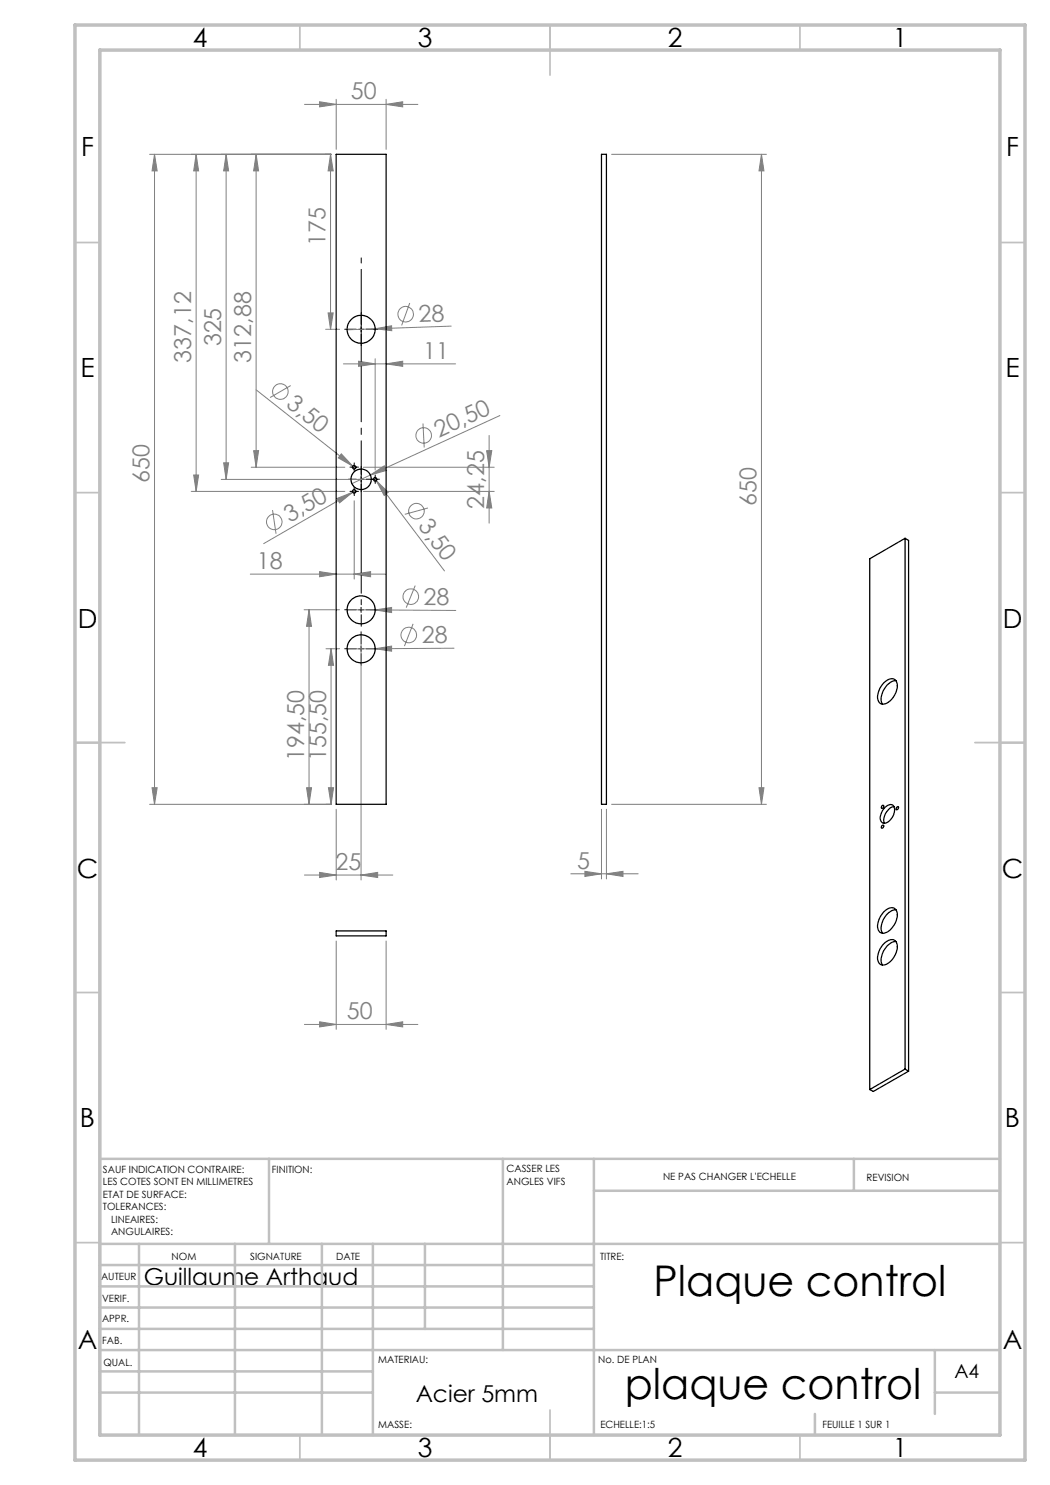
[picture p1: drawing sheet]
<svg xmlns="http://www.w3.org/2000/svg" width="210mm" height="297mm" viewBox="0 0 210 297" stroke-linecap="round" stroke-linejoin="round" font-family="sans-serif">
<g fill="none" stroke="#808080" stroke-width=".2">
<path d="M67.2 19.9v10M77.2 19.9v10M29.9 30.9h36.3M30.9 30.9l.5 3.3h-1zM30.9 30.9v130M39.2 30.9l.5 3.3h-1zM39.2 30.9v67.4M45.2 30.9l.5 3.3h-1zM45.2 30.9v65M51.2 30.9l.5 3.3h-1zM51.2 30.9v62.5M60.9 20.9h22.7"/>
<path d="M63.9 20.4l3.3 .5-3.3 .5zM66.1 30.9v35M66.1 30.9l.5 3.3h-1zM77.2 20.9l3.3-.5v1zM122.3 30.9h31M152.3 30.9v130M152.3 30.9l.5 3.3h-1zM51.2 78l19.4 15.2M58.1 77.1l-4.1 2.4M65.1 65.9h2.8M65.6 62.6h1l-.5 3.3zM68.7 72.8h22.4"/>
<path d="M71.7 72.2l3.3 .6-3.3 .5zM75 65.8l3.3-.6 .1 .9zM75 71.8v22.2M75 65.8l-5.6 .2M77.2 72.8l3.3-.6v1.1zM82 60.6l-1.7 4.5M90.2 65.2l-15.2 .6M38.2 98.3h30.8M38.7 95h1l-.5 3.3zM44.2 95.9h29M44.7 92.6h1l-.5 3.3zM50.2 93.4h18.8"/>
<path d="M50.7 90.1h1l-.5 3.3zM67.4 99.7l3.1-1.2-2.6 2.1zM68.3 90.8l2.3 2.4-2.9-1.6zM70.5 98.5l-17.8 10.2M70.6 93.2l.5 .5M71.1 98.1l-.6 .4M72.7 98.3h26.1M72.7 93.4h26.1M74.1 95l2.8-1.8 .4 .9zM74.1 95l-3.7 1.7M74.8 95.6l.4 .5M75.2 96.1l2.4 2.4-.8 .6z"/>
<path d="M75.2 96.1l13.7 18.1M84.6 84.7l.2 4.8M97.3 90.1h1.1l-.6 3.3zM97.8 98.3l.6 3.3h-1.1zM97.8 87.1v17.5M100 83.1l-25.9 11.9M50.1 114.8h27.1M54.5 102l.7 4.7M63.9 114.3l3.3 .5-3.3 .6zM70.8 100.2v15.6M70.8 114.8l3.3-.5v1.1zM83 117.1l-1.8 4.4"/>
<path d="M85.6 101.6l-4.6 1.3M60.8 122h7.1M61.8 122l.5 3.3h-1zM61.8 122v38.9M65.2 129.7h2.7M66.2 129.7l.5 3.4h-1zM66.2 129.7v31.2M69.4 122h5.6M72.2 126.3v49.7M75 129.7l3.3-.5v1zM75 122l3.3-.5v1zM75 122l16.2 .1"/>
<path d="M82.6 124.8l-1.7 4.4M90.8 129.6l-21.4 .2M30.4 157.5h1l-.5 3.4zM61.3 157.5h1l-.5 3.4zM65.7 157.5h1l-.5 3.4zM151.8 157.5h1l-.5 3.4zM29.9 160.9h36.3M60.9 175h17.7M63.9 174.5l3.3 .5-3.3 .5zM67.2 161.9v14.1M72.2 175l3.3-.5v1zM114.2 174.8h13.4"/>
<path d="M117 174.3l3.3 .5-3.3 .5zM120.3 161.9v13.9M121.3 174.8l3.3-.5v1zM121.3 161.9v13.9M122.3 160.9h31M67.2 188.2v17.7M77.2 188.2v17.7M60.9 204.9h22.7M63.9 204.4l3.3 .5-3.3 .5zM77.2 204.9l3.3-.5v1z"/>
<circle cx="56.1" cy="78.3" r="1.56"/>
<circle cx="81.1" cy="62.8" r="1.56"/>
<circle cx="84.7" cy="87.1" r="1.55"/>
<circle cx="54.9" cy="104.4" r="1.55"/>
<circle cx="82.2" cy="119.3" r="1.56"/>
<circle cx="83.3" cy="102.2" r="1.55"/>
<circle cx="81.8" cy="127" r="1.56"/>
</g>
<g fill="none" stroke="#000" stroke-width=".2" stroke-dasharray="30.5 1.3 1.3 1.3">
<path d="M71.2 65.8h-2.3M72.2 64.8v-2.3M72.2 66.8v2.3M73.2 65.8h2.3M70.3 93.4h-.3M70.3 98.3h-.3M70.8 92.9v-.3M70.8 93.9v.4M70.8 97.8v-.4M70.8 98.8v.3M71.2 95.8h-1.5M71.3 93.4h.4"/>
<path d="M71.3 98.3h.4M72.2 94.8v-1.5M72.2 96.8v1.6M73.2 95.8h1.6M74.5 95.8h-.3M75 95.3v-.3M75 96.3v.4M75.5 95.8h.4M71.2 129.7h-2.3M71.2 121.9h-2.3M72.2 128.7v-2.3M72.2 130.7v2.3"/>
<path d="M72.2 122.9v2.3M73.2 129.7h2.3M73.2 121.9h2.3"/>
</g>
<path d="M72.2 120.9v-69.3" fill="none" stroke="#000" stroke-width=".2" stroke-dasharray="30.5 1.3 1.3 1.3" stroke-dashoffset="-2.3"/>
<g fill="none" stroke="#000" stroke-width=".2">
<path d="M71.7 65.9h1M72.2 65.4v1M70.3 93.4h1M70.3 98.3h1M70.8 93v.9M70.8 97.8v1M71.7 95.9h1M72.2 95.4v1M74.5 95.9h1M75 95.4v1M71.7 129.7h1M71.7 122h1"/>
<path d="M72.2 121.5v1M72.2 129.3v1"/>
</g>
<g fill="none" stroke="#c0c0c0" stroke-width=".35">
<path d="M60 5v5M110 5v10M160 5v5M15 48.5h5M200 48.5h5M15 98.5h5M200 98.5h5M15 148.5h10M195 148.5h10M15 198.5h5M200 198.5h5M15 248.5h5"/>
<path d="M200 248.5h5M60 287v5M110 282v10M160 287v5"/>
</g>
<g fill="none" stroke="#c0c0c0" stroke-width=".5">
<path d="M53.8 231.8v17M100.6 231.8v38.2M118.8 231.8v55.2M118.8 238.2h81.2M170.8 231.8v6.4M200 231.8h-180v55.2M20 248.8h180M20 257.3h98.8M20 253h98.8M27.8 248.8v38.2M47 248.8v38.2M64.4 248.8v38.2"/>
<path d="M74.6 248.8v38.2M85 248.8v17M20 265.8h98.8M20 261.5h98.8M20 278.5h54.6M20 274.3h54.6M20 270h180M187 278.5h13M187 270v12.8M163 282.8v4.2"/>
</g>
<path d="M15 5h190v287h-190zM20 10h180v277h-180z" fill="none" stroke="#c0c0c0" stroke-width=".7"/>
<g fill="#808080">
<path d="M68.3 90.8l2.3 2.4-2.9-1.6z"/>
<path d="M75 129.7l3.3-.5v1z"/>
<path d="M75 65.8l3.3-.6 .1 .9z"/>
<path d="M74.1 95l2.8-1.8 .4 .9z"/>
<path d="M67.4 99.7l3.1-1.2-2.6 2.1z"/>
<path d="M75.2 96.1l2.4 2.4-.8 .6z"/>
<path d="M75 122l3.3-.5v1z"/>
<path d="M63.9 20.4l3.3 .5-3.3 .5zM77.2 20.9l3.3-.5v1zM63.9 204.4l3.3 .5-3.3 .5zM77.2 204.9l3.3-.5v1z"/>
<path d="M63.9 114.3l3.3 .5-3.3 .6zM70.8 114.8l3.3-.5v1.1zM63.9 174.5l3.3 .5-3.3 .5zM72.2 175l3.3-.5v1z"/>
<path d="M77.2 72.8l3.3-.6v1.1zM71.7 72.2l3.3 .6-3.3 .5z"/>
<path d="M65.7 157.5h1l-.5 3.4zM66.2 129.7l.5 3.4h-1zM61.3 157.5h1l-.5 3.4zM61.8 122l.5 3.3h-1zM97.8 98.3l.6 3.3h-1.1zM97.3 90.1h1.1l-.6 3.3zM38.7 95h1l-.5 3.3zM39.2 30.9l.5 3.3h-1z"/>
<path d="M30.9 30.9l.5 3.3h-1zM30.4 157.5h1l-.5 3.4zM66.1 30.9l.5 3.3h-1zM65.6 62.6h1l-.5 3.3zM51.2 30.9l.5 3.3h-1zM50.7 90.1h1l-.5 3.3zM45.2 30.9l.5 3.3h-1zM44.7 92.6h1l-.5 3.3zM152.3 30.9l.5 3.3h-1zM151.8 157.5h1l-.5 3.4z"/>
<path d="M117 174.3l3.3 .5-3.3 .5zM121.3 174.8l3.3-.5v1z"/>
</g>
<g fill="none" stroke="#000" stroke-width=".25">
<path d="M67.2 30.9h10v130h-10zM120.3 30.9h1v130h-1zM181 107.7v106.1M181 107.7l.7 .4v106.1M181 107.7l-7 4.1v106.1M176.8 136.6a1.61 1.61 0 0 1 2.4-.4 3.8 3.8 0 0 1-2.4 4.6 1.24 1.24 0 0 1-1.3-1.6l.5-1.6zM179.2 136.1a3.6 3.6 0 0 0-3 3.6l.3 1.1M176.4 161.1h.1a.29 .29 0 0 1 .2 .4 .29 .29 0 0 1-.4 .1zM176.4 165.1l.2-.1a.33 .33 0 0 1 .1 .4 .33 .33 0 0 1-.4 .2zM177 161.5a1.02 1.02 0 0 1 1.8-.1 2.7 2.7 0 0 1-2 3.2 1.22 1.22 0 0 1-.6-1.8l.3-.7zM178.8 161.3a2.76 2.76 0 0 0-1.9 3.3M179.4 161.4l.2-.1a.33 .33 0 0 1 0 .4 .33 .33 0 0 1-.4 .2z"/>
<path d="M67.2 186.2h10v1h-10zM176.8 188.7a1.61 1.61 0 0 1 2.4-.3 3.8 3.8 0 0 1-2.4 4.6 1.32 1.32 0 0 1-1.2-2l.4-1.2zM176.8 182.3a1.57 1.57 0 0 1 2.4-.3 3.8 3.8 0 0 1-2.4 4.7 1.36 1.36 0 0 1-1.2-2.1l.4-1.2zM179.2 188.3a3.6 3.6 0 0 0-3 3.5l.3 1.2M179.2 182a3.7 3.7 0 0 0-2.9 4.2l.2 .5M181 213.8l.7 .4M181 213.8l-7 4.1M181.7 214.2l-7 4.1-.7-.4"/>
<circle cx="72.2" cy="65.9" r="2.8"/>
<circle cx="70.8" cy="98.3" r=".35"/>
<circle cx="70.8" cy="93.4" r=".35"/>
<circle cx="72.2" cy="95.9" r="2.05"/>
<circle cx="75" cy="95.9" r=".36"/>
<circle cx="72.2" cy="129.8" r="2.79"/>
<circle cx="72.2" cy="122" r="2.79"/>
</g>
<g font-size="8.5">
<text x="130.7" y="259.3">Plaque control</text>
<text x="125" y="279.7">plaque control</text>
</g>
<g font-size="5.3">
<text x="38.5" y="9.5">4</text>
<text x="83.5" y="9.5">3</text>
<text x="133.6" y="9.5">2</text>
<text x="178.6" y="9.5">1</text>
<text x="16.2" y="31.3">F</text>
<text x="201.2" y="31.3">F</text>
<text x="16.1" y="75.5">E</text>
<text x="201.1" y="75.5">E</text>
<text x="15.5" y="125.5">D</text>
<text x="200.5" y="125.5">D</text>
<text x="15.4" y="175.5">C</text>
<text x="200.4" y="175.5">C</text>
<text x="16" y="225.5">B</text>
<text x="201" y="225.5">B</text>
<text x="15.5" y="269.8">A</text>
<text x="200.5" y="269.8">A</text>
<text x="38.5" y="291.5">4</text>
<text x="83.5" y="291.5">3</text>
<text x="133.6" y="291.5">2</text>
<text x="178.6" y="291.5">1</text>
</g>
<g font-size="4.7" fill="#808080">
<text x="70.2" y="19.8">50</text>
<text x="65.1" y="49.2" transform="rotate(-90 65.1 49.2)">175</text>
<text x="83.8" y="64.4" transform="rotate(-2 83.8 64.4)">28</text>
<text x="44.2" y="69.3" transform="rotate(-90 44.2 69.3)">325</text>
<text x="84.7" y="71.7">11</text>
<text x="38.2" y="72.5" transform="rotate(-90 38.2 72.5)">337,12</text>
<text x="50.2" y="72.5" transform="rotate(-90 50.2 72.5)">312,88</text>
<text x="57" y="81.2" transform="rotate(38 57 81.2)">3,50</text>
<text x="87.8" y="87.6" transform="rotate(-25 87.8 87.6)">20,50</text>
<text x="29.9" y="96.6" transform="rotate(-90 29.9 96.6)">650</text>
<text x="96.8" y="101.7" transform="rotate(-90 96.8 101.7)">24,25</text>
<text x="151.3" y="101.1" transform="rotate(-90 151.3 101.1)">650</text>
<text x="58" y="104.6" transform="rotate(-30 58 104.6)">3,50</text>
<text x="83.5" y="105.3" transform="rotate(53 83.5 105.3)">3,50</text>
<text x="51.4" y="113.8">18</text>
<text x="84.7" y="121">28</text>
<text x="84.4" y="128.7">28</text>
<text x="60.8" y="152.2" transform="rotate(-90 60.8 152.2)">194,50</text>
<text x="65.2" y="152.2" transform="rotate(-90 65.2 152.2)">155,50</text>
<text x="67.1" y="174">25</text>
<text x="115.5" y="173.7">5</text>
<text x="69.4" y="203.8">50</text>
</g>
<g font-size="4.7">
<text x="28.8" y="256.9">Guillaume Arthaud</text>
<text x="83.1" y="280.3">Acier 5mm</text>
</g>
<text font-size="3.9" x="190.9" y="275.5">A4</text>
<g font-size="2">
<text x="20.6" y="234.6">SAUF INDICATION CONTRAIRE:</text>
<text x="20.6" y="237.1">LES COTES SONT EN MILLIMETRES</text>
<text x="20.6" y="239.6">ETAT DE SURFACE:</text>
<text x="54.4" y="234.6">FINITION:</text>
<text x="101.3" y="234.5">CASSER LES</text>
<text x="101.3" y="237">ANGLES VIFS</text>
<text x="132.6" y="236">NE PAS CHANGER L'ECHELLE</text>
<text x="173.3" y="236.2">REVISION</text>
<text x="20.6" y="242.1">TOLERANCES:</text>
<text x="22.2" y="244.6">LINEAIRES:</text>
<text x="22.2" y="247.1">ANGULAIRES:</text>
<text x="34.3" y="252">NOM</text>
<text x="50" y="251.9">SIGNATURE</text>
<text x="67.2" y="251.9">DATE</text>
<text x="120" y="251.9">TITRE:</text>
<text x="20.2" y="256.1">AUTEUR</text>
<text x="20.4" y="260.3">VERIF.</text>
<text x="20.4" y="264.4">APPR.</text>
<text x="20.5" y="268.8">FAB.</text>
<text x="20.7" y="273.1">QUAL.</text>
<text x="75.7" y="272.5">MATERIAU:</text>
<text x="119.6" y="272.5">No. DE PLAN</text>
<text x="75.6" y="285.5">MASSE:</text>
<text x="120.1" y="285.6">ECHELLE:1:5</text>
<text x="164.5" y="285.6">FEUILLE 1 SUR 1</text>
</g>
</svg>
